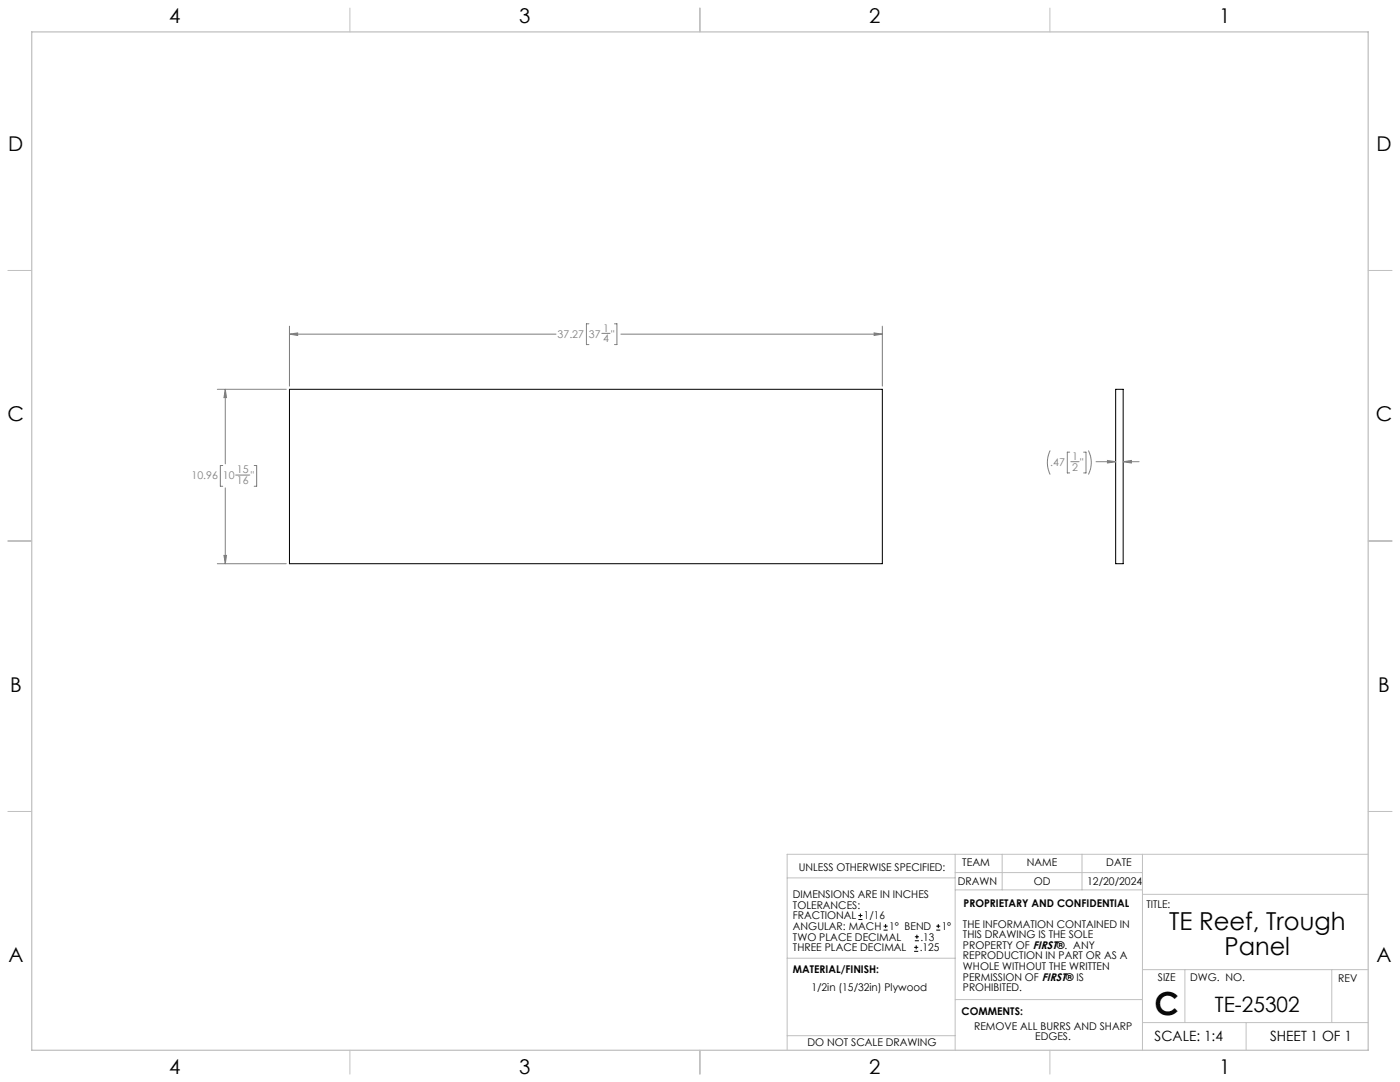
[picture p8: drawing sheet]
<svg xmlns="http://www.w3.org/2000/svg" width="559mm" height="432mm" viewBox="0 0 559 432" stroke-linecap="round" stroke-linejoin="round" font-family="sans-serif">
<g fill="none" stroke="#c0c0c0" stroke-width=".4">
<path d="M139.7 3.2v9.5M279.4 3.2v9.5M419.1 3.2v9.5M3.1 107.9h9.6M546.1 107.9h9.5M3.1 215.9h9.6M546.1 215.9h9.5M3.1 323.8h9.6M546.1 323.8h9.5M314.2 350.3h67M381.2 340.9v78.2M381.2 355.1h74.8"/>
<path d="M381.2 348.2h74.8M400 340.9v14.2M431.9 340.9v14.2M456 340.9v78.2M456 356.9h90.1M546.1 340.9h-231.9v78.2M314.2 382.4h67.2M381.2 398.9h74.8M456 387h90.1M472.9 387v21.1M531.6 387v21.1M139.7 419.1v9.6"/>
<path d="M279.4 419.1v9.6M314.2 413.3h67M419.1 419.1v9.6M456 408.1h90.1M497.4 408.1v11"/>
</g>
<path d="M12.7 12.7h533.4v406.4h-533.4z" fill="none" stroke="#c0c0c0" stroke-width=".5"/>
<path d="M115.5 155.4h236.7v69.6h-236.7zM445.3 155.4h3v69.6h-3z" fill="none" stroke="#000" stroke-width=".4"/>
<g fill="none" stroke="#808080" stroke-width=".4">
<path d="M115.5 130.2v23.9M115.5 133.3h106.4M115.5 133.3l3.3-.4v1zM235.1 129.2h-1v8.3h1M240.2 133h3.3M245.3 129.2h.9v8.3h-.9M247.8 133.3h104.4M348.9 132.9l3.3 .4-3.3 .6zM352.2 130.2v23.9M86.7 155.4h27.6M89.9 155.4l.5 3.3h-1zM89.9 155.4v29.7"/>
<path d="M419.2 179.8a10.7 10.7 0 0 0 0 9.6M434.4 179.8a10.7 10.7 0 0 1 0 9.6M88.9 185.8h-1v8.3h1M89.9 194.7v30.3M94.1 189.6h5.6M101.5 185.8h.9v8.3h-.9M427 180.4h-1v8.3h1M427.4 184.3h3.3M432.5 180.4h1v8.3h-1M437.5 184.3h7.8M442 183.8l3.3 .5-3.3 .5zM448.3 184.3h6.4"/>
<path d="M448.3 184.3l3.3-.5v1zM86.7 225h27.6M89.4 221.7h1l-.5 3.3z"/>
</g>
<path d="M348.9 132.9l3.3 .4-3.3 .6zM115.5 133.3l3.3-.4v1zM89.9 155.4l.5 3.3h-1zM89.4 221.7h1l-.5 3.3zM442 183.8l3.3 .5-3.3 .5zM448.3 184.3l3.3-.5v1z" fill="#808080"/>
<g fill="none" stroke="#000" stroke-width=".4">
<path d="M342.6 367h1.6M342.6 365.4h1.6M343.4 364.6v1.5M352.7 371.2h1.6M352.7 369.6h1.6M353.5 368.8v1.6M364.9 379.7h1.6M364.9 378.1h1.6M365.2 375.4h1.6M365.2 373.8h1.6M365.7 377.3v1.5M366 373v1.6"/>
<path d="M373.7 371.2h1.6M373.7 369.6h1.6M374.5 368.8v1.6"/>
</g>
<text font-size="12.7" x="460.9" y="405.2">C</text>
<g font-size="9.9">
<text x="466.6" y="371.2">TE Reef, Trough</text>
<text x="488.7" y="381.1">Panel</text>
</g>
<text font-size="8.5" x="484.9" y="404">TE-25302</text>
<g font-size="8.1">
<text x="67.6" y="9.3">4</text>
<text x="207.3" y="9.3">3</text>
<text x="347" y="9.3">2</text>
<text x="486.7" y="9.3">1</text>
<text x="3.3" y="60.1">D</text>
<text x="549.4" y="60.1">D</text>
<text x="3" y="168">C</text>
<text x="549.1" y="168">C</text>
<text x="4" y="276">B</text>
<text x="550.1" y="276">B</text>
<text x="3.3" y="383.9">A</text>
<text x="549.4" y="383.9">A</text>
<text x="67.6" y="428.4">4</text>
<text x="207.3" y="428.4">3</text>
<text x="347" y="428.4">2</text>
<text x="486.7" y="428.4">1</text>
</g>
<g font-size="5.6">
<text x="460.9" y="415.2">SCALE: 1:4</text>
<text x="507" y="415.2">SHEET 1 OF 1</text>
</g>
<g font-size="4.2" fill="#808080">
<text x="222.6" y="134.7">37.27</text>
<text x="235.1" y="134.7">37</text>
<text x="240.7" y="132.4">1</text>
<text x="240.7" y="136.6">4</text>
<text x="244" y="134.7">&quot;</text>
<text x="419.2" y="185.9">.47</text>
<text x="427.9" y="183.6">1</text>
<text x="431.2" y="185.9">&quot;</text>
<text x="76.4" y="191.2">10.96</text>
<text x="88.9" y="191.2">10</text>
<text x="94.5" y="188.9">15</text>
<text x="100.2" y="191.2">&quot;</text>
<text x="427.9" y="187.8">2</text>
<text x="94.5" y="193.1">16</text>
</g>
<g font-size="4.2">
<text x="318.8" y="347.7">UNLESS OTHERWISE SPECIFIED:</text>
<text x="384.1" y="345.5">TEAM</text>
<text x="409.9" y="345.7">NAME</text>
<text x="441.6" y="345.7">DATE</text>
<text x="382.3" y="353.3">DRAWN</text>
<text x="412.6" y="353.3">OD</text>
<text x="433.9" y="353.3">12/20/2024</text>
<text x="316.5" y="358.5">DIMENSIONS ARE IN INCHES</text>
<text x="316.5" y="362.7">TOLERANCES:</text>
<text x="384.6" y="361.9">PROPRIETARY AND CONFIDENTIAL</text>
<text x="457.6" y="362.3">TITLE:</text>
<text x="316.5" y="371.2">ANGULAR: MACH</text>
<text x="316.5" y="366.9">FRACTIONAL</text>
<text x="344.8" y="366.9">1/16</text>
<text x="354.9" y="371.2">1° BEND</text>
<text x="375.9" y="371.2">1°</text>
<text x="384.4" y="370.2">THE INFORMATION CONTAINED IN</text>
<text x="316.5" y="375.4">TWO PLACE DECIMAL</text>
<text x="367.4" y="375.4">.13</text>
<text x="384.4" y="374.4">THIS DRAWING IS THE SOLE</text>
<text x="316.5" y="379.6">THREE PLACE DECIMAL</text>
<text x="367.1" y="379.6">.125</text>
<text x="384.4" y="378.6">PROPERTY OF FIRST®. ANY</text>
<text x="384.4" y="382.9">REPRODUCTION IN PART OR AS A</text>
<text x="316.5" y="388.4">MATERIAL/FINISH:</text>
<text x="384.4" y="387.1">WHOLE WITHOUT THE WRITTEN</text>
<text x="323.9" y="395.6">1/2in (15/32in) Plywood</text>
<text x="384.4" y="391.3">PERMISSION OF FIRST® IS</text>
<text x="384.4" y="395.6">PROHIBITED.</text>
<text x="462.2" y="391.3">SIZE</text>
<text x="475.1" y="391.3">DWG. NO.</text>
<text x="534.1" y="391.8">REV</text>
<text x="383.8" y="405.1">COMMENTS:</text>
<text x="388.8" y="410.9">REMOVE ALL BURRS AND SHARP</text>
<text x="322.3" y="417.6">DO NOT SCALE DRAWING</text>
<text x="413.2" y="415.2">EDGES.</text>
</g>
</svg>
